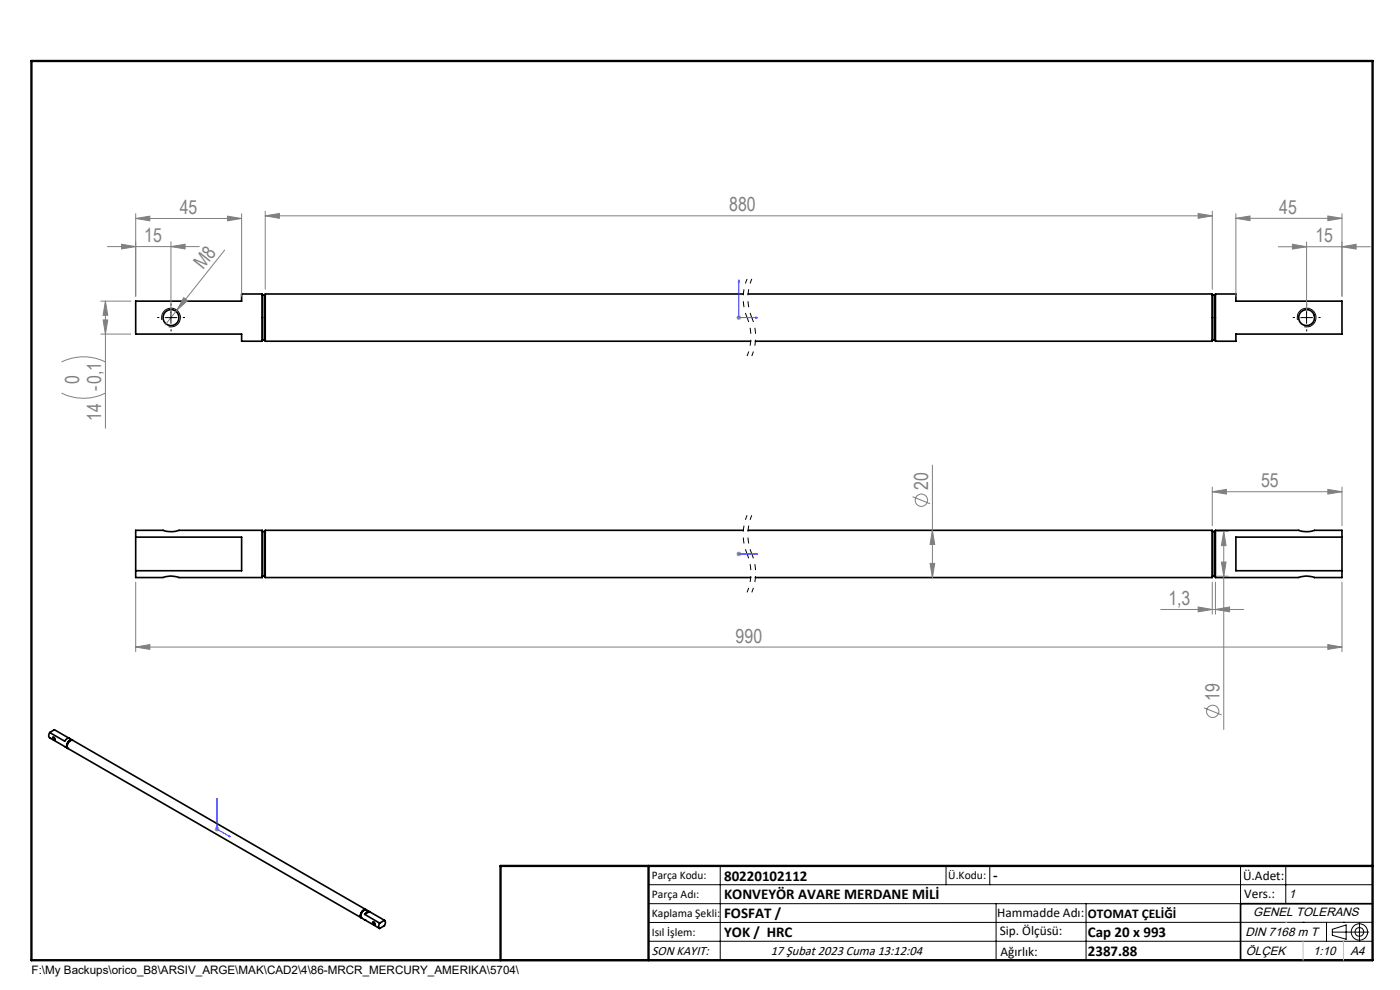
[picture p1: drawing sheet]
<svg xmlns="http://www.w3.org/2000/svg" width="297mm" height="210mm" viewBox="0 0 297 210" stroke-linecap="round" stroke-linejoin="round" font-family="sans-serif">
<g fill="none" stroke="#000" stroke-width=".35">
<path d="M28.8 63.9h22.5v-1.5h4.3v10h-4.3v-1.5h-22.5zM55.6 62.5l.1 .1M55.7 72.1l-.1 .1M55.7 62.6v9.5M55.7 72.1h.5M55.7 62.6h.5M56.2 72.1l.1 .1M56.2 62.6v9.5M56.3 62.5l-.1 .1M157.7 62.4h-101.4v10h102.9M158.7 62.4h98.5v10h-97M257.2 62.5v.1"/>
<path d="M257.2 72.1v.1M257.2 62.6v9.5M257.2 72.1h.6M257.2 62.6h.6M257.8 72.1v.1M257.8 62.6v9.5M257.8 62.5v.1M257.8 62.4h4.4v1.5h22.5v7h-22.5v1.5h-4.4zM28.8 113.9h22.5v7.2h-22.5M28.8 113.9v-1.4h5.8a5.1 5.1 0 0 0 3.4 0h17.6v10h-17.6a5.1 5.1 0 0 0-3.4 0M28.8 113.9v7.2M55.6 112.7h.1"/>
<path d="M55.7 112.7v9.5M55.7 112.7h.5M56.2 112.7v9.5M56.3 112.7h-.1M157.7 112.5h-101.4v10h102.9M158.7 112.5h98.5v10h-97M257.2 112.7h.1M257.2 112.7v9.5M257.2 112.7h.6M257.8 112.7v9.5M257.8 112.7h.1M284.7 113.9v-1.4h-5.8a4.8 4.8 0 0 1-3.4 0h-17.7v10h17.7"/>
<path d="M284.7 113.9h-22.5v7.2h22.5M284.7 113.9v7.2M28.8 121.1v1.4h5.8M55.7 122.2l-.1 .1M55.7 122.2h.5M56.2 122.2l.1 .1M257.2 122.2v.1M257.2 122.2h.6M257.8 122.2v.1M284.7 121.1v1.4h-5.8a5.1 5.1 0 0 0-3.4 0M10.5 155.4a.84 .84 0 0 0 0 1.1l3.9 2.2-.3-.4M10.5 155.4l3.2 1.8a.85 .85 0 0 1 1-.5"/>
<path d="M10.5 155.4l1-.6 3.2 1.8M11.3 156.4a.3 .3 0 0 1 .3 .2 .3 .3 0 0 1-.2 .3l-.3-.3zM14.1 158.2l.2 .5M14.2 158.2l.1 .4M14.7 156.6l.6 .4M15.2 157a1.23 1.23 0 0 0-1 1.2M15.3 157a1.2 1.2 0 0 0-1.2 1.2M15.4 157a1.1 1.1 0 0 0-1.3 1.3M76.5 194.2l.1 .4M77.4 195.1h.1M77.4 193.9l3.1 1.9M77.4 195.1l3.1 1.8"/>
<path d="M77.5 193a1.3 1.3 0 0 0-1 1.2M77.6 193h-.1a1.22 1.22 0 0 0-1 1.2M77.6 193l-62.1-36a1.15 1.15 0 0 0-1.1 1.8l62.3 35.9M77.7 193a1.12 1.12 0 0 0-1 .5 1.12 1.12 0 0 0 0 1.2M78.4 193.4l-.6-.4a1.13 1.13 0 0 0-1 1.8l.6 .3M78.4 193.4a.85 .85 0 0 0-1 .5M78.4 193.4l3.2 1.8M78.4 193.4l-1 .5M79.1 195.6a.34 .34 0 0 1 .4 .2 .34 .34 0 0 1-.1 .4l-.3-.2zM80.5 195.8a.84 .84 0 0 0 0 1.1M81.6 195.2a.84 .84 0 0 1 0 1.1l-1.1 .6M81.6 195.2l-1.1 .6"/>
<path d="M291.2 191.7h-28v12M106.2 203.7h185"/>
<circle cx="36.3" cy="67.4" r="1.7"/>
<circle cx="277.2" cy="67.4" r="1.7"/>
</g>
<g fill="none" stroke="#808080" stroke-width=".21">
<path d="M22.8 52.3h19.5M25.8 51.8l3 .5-3 .5zM28.8 46.3l3-.4v.9zM28.8 45.3v17.6M28.8 46.3h22.5M36.3 52.3l3-.5v1zM36.3 51.3v15M47.7 53l-10.2 12.8M48.3 45.9l3 .4-3 .5zM51.3 45.3v17.6M56.3 45.8l3-.5v1zM56.3 44.8v16.6"/>
<path d="M56.3 45.8h200.9M254.2 45.3l3 .5-3 .5zM257.2 44.8v16.6M262.2 46.3l3-.5v1zM262.2 45.3v17.6M262.2 46.3h22.5M271.2 52.3h19.5M274.2 51.8l3 .5-3 .5zM277.2 51.3v15M281.7 45.8l3 .5-3 .5zM284.7 52.3l3-.5v1zM284.7 45.3v17.6"/>
<path d="M13.1 76.8a10.4 10.4 0 0 1 9.3 0M21.4 63.9h6.4M21.4 70.9h6.4M21.9 67.9h1l-.5 3zM22.4 63.9v26.9M22.4 63.9l.5 3h-1zM37.5 65.8l-2.5 3.1M39 63.1l.8 .7-2.3 2zM156.2 67.4h1M156.4 67l.7 .7M156.7 66.9v1M157.1 67l-.7 .7"/>
<path d="M13.1 83.4a10.4 10.4 0 0 0 9.3 0M197.8 98.7v23.8M156.2 117.5h1M156.4 117.1l.7 .8M156.7 117v1M157.1 117.1l-.7 .8M193.6 105.4l3.7 1.4M197.3 119.5h1l-.5 3zM197.8 112.5l.5 3h-1zM257.2 104.3l3-.5v1zM257.2 103.3v8.2M257.2 104.3h27.5"/>
<path d="M258.2 112.7h2.4M259.1 119.2h1l-.5 3zM259.6 112.7v42.1M259.6 112.7l.5 3h-1zM281.7 103.8l3 .5-3 .5zM284.7 103.3v8.2M28.8 137.3l3-.6v1.1zM28.8 123.5v14.7M28.8 137.3h255.9M246.2 129.3h17.6M254.2 128.8l3 .5-3 .5zM257.2 123.5v6.8"/>
<path d="M257.8 129.3l3-.5v1zM257.8 123.5v6.8M258.2 122.2h2.4M281.7 136.7l3 .6-3 .5zM284.7 123.5v14.7M255.4 150.1l3.8 1.6M45.5 175.9h1M45.7 175.5l.7 .7M46 175.4v1M46.4 175.5l-.7 .7"/>
<circle cx="195.5" cy="106.1" r="1.31"/>
<circle cx="257.3" cy="150.9" r="1.31"/>
</g>
<path d="M158.5 59.2a10.6 10.6 0 0 0 0 8.1M159.5 59.2a10.6 10.6 0 0 0 0 8.1M158.5 67.3a10.6 10.6 0 0 1 0 8.2M159.5 67.3a10.6 10.6 0 0 1 0 8.2M158.5 109.3a10.6 10.6 0 0 0 0 8.2M158.5 117.5a10.6 10.6 0 0 1 0 8.2M159.5 109.3a10.6 10.6 0 0 0 0 8.2M159.5 117.5a10.6 10.6 0 0 1 0 8.2" fill="none" stroke="#000" stroke-width=".21" stroke-dasharray="6.3 1.3 1.3 1.3 1.3 1.3" stroke-dashoffset="5.3" stroke-linecap="butt"/>
<g fill="none" stroke="#000" stroke-width=".21">
<path d="M34.3 67.9a2.02 2.02 0 0 1 1.8-2.5 2.02 2.02 0 0 1 2.2 2.1 2.02 2.02 0 0 1-2.5 1.8M35 67.4h2.5M36.3 66.1v2.5M275.2 67.9a2.01 2.01 0 0 1 1.8-2.5 2.01 2.01 0 0 1 2.2 2.1 2.01 2.01 0 0 1-2.5 1.8M275.9 67.4h2.5M277.2 66.1v2.5M11.2 156.3a.39 .39 0 0 1 .4 .3 .39 .39 0 0 1-.1 .4l-.4-.3zM79 195.6a.37 .37 0 0 1 .5 .2 .37 .37 0 0 1-.2 .4l-.3-.3zM137.6 187.7h153.6M137.6 191.7h153.6M137.6 199.7h153.6M152.8 183.7v20"/>
<path d="M200.7 183.7v4M210 183.7v4M211.3 191.7v12M230.4 191.7v12M263.2 183.7v20M272.8 183.7v8M276.4 195.6h.1M281.4 195.6v4.1M282.6 197.7h7.8M282.6 197.1l3-.9v3l-3-.8zM285 195.6h.1M288.4 195.8v3.8"/>
<path d="M291.2 195.6l-153.6 .1"/>
<circle cx="288.4" cy="197.7" r="1.74"/>
<circle cx="288.4" cy="197.7" r=".93"/>
</g>
<path d="M156.7 59.4l.1 .4h-.2zM156.7 59.4v8h4M160.3 67.3l.4 .1-.4 .1zM156.6 117.5h.2zM156.7 117.5h.1M156.7 117.5h4M160.7 117.5h-.4h.4M46 169.4l.1 .3-.1-.1zM46 169.4v6.5l2.9 1.6M48.6 177.3l.3 .2-.3-.1z" fill="none" stroke="#00f" stroke-width=".21"/>
<path d="M33.8 67.3h-.5M36.3 64.8v-.4M36.3 69.8v.5M38.8 67.3h.4M274.7 67.3h-.4M277.2 64.8v-.4M277.2 69.8v.5M279.7 67.3h.5" fill="none" stroke="#000" stroke-width=".21" stroke-dasharray="15.2 1.3 1.3 1.3" stroke-linecap="butt"/>
<path d="M6.7 12.9h284.5v190.8h-284.5zM137.6 183.7v20M291.2 183.7h-185v20" fill="none" stroke="#000" stroke-width=".5"/>
<path d="M272.8 195.6h.1M276.4 199.7v4M285 199.7v4" fill="none" stroke="#c0c0c0" stroke-width=".21"/>
<g fill="#00f">
<path d="M48.6 177.3l.3 .2-.3-.1zM46 169.4l.1 .3-.1-.1zM160.3 67.3l.4 .1-.4 .1zM156.7 59.4l.1 .4h-.2z"/>
<path d="M160.3 117.5h.4zM156.6 117.5h.2z"/>
</g>
<g fill="#808080">
<path d="M39 63.1l.8 .7-2.3 2z"/>
<path d="M284.7 52.3l3-.5v1zM274.2 51.8l3 .5-3 .5zM48.3 45.9l3 .4-3 .5zM28.8 46.3l3-.4v.9zM254.2 45.3l3 .5-3 .5zM56.3 45.8l3-.5v1zM281.7 103.8l3 .5-3 .5zM257.2 104.3l3-.5v1z"/>
<path d="M25.8 51.8l3 .5-3 .5zM36.3 52.3l3-.5v1zM28.8 137.3l3-.6v1.1zM281.7 136.7l3 .6-3 .5zM254.2 128.8l3 .5-3 .5zM257.8 129.3l3-.5v1z"/>
<path d="M259.1 119.2h1l-.5 3zM259.6 112.7l.5 3h-1z"/>
<path d="M22.4 63.9l.5 3h-1zM21.9 67.9h1l-.5 3zM197.8 112.5l.5 3h-1zM197.3 119.5h1l-.5 3z"/>
<path d="M262.2 46.3l3-.5v1zM281.7 45.8l3 .5-3 .5z"/>
</g>
<g font-size="4.1" fill="#808080">
<text x="38.1" y="45.4">45</text>
<text x="154.7" y="44.9">880</text>
<text x="271.4" y="45.4">45</text>
<text x="30.6" y="51.4">15</text>
<text x="279.1" y="51.4">15</text>
<text x="43.1" y="57.4" transform="rotate(-51 43.1 57.4)">M8</text>
<text x="16.8" y="81.4" transform="rotate(-90 16.8 81.4)">0</text>
<text x="21.5" y="89.2" transform="rotate(-90 21.5 89.2)">14 -0,1</text>
<text x="196.9" y="104" transform="rotate(-90 196.9 104)">20</text>
<text x="267.5" y="103.4">55</text>
<text x="247.9" y="128.3">1,3</text>
<text x="156.1" y="136.3">990</text>
<text x="258.7" y="148.8" transform="rotate(-90 258.7 148.8)">19</text>
</g>
<g font-size="3.2">
<text x="153.6" y="186.8">80220102112</text>
<text x="153.6" y="190.8">KONVEYÖR AVARE MERDANE MİLİ</text>
<text x="210.7" y="186.6">-</text>
<text x="153.6" y="194.8">FOSFAT /</text>
<text x="153.6" y="198.8">YOK / HRC</text>
<text x="230.8" y="198.7">Cap 20 x 993</text>
<text x="230.8" y="202.8">2387.88</text>
</g>
<g font-size="2.8">
<text x="263.7" y="186.7">Ü.Adet:</text>
<text x="263.9" y="190.5">Vers.:</text>
<text x="211.5" y="194.5">Hammadde Adı:</text>
<text x="230.8" y="194.7">OTOMAT ÇELİĞİ</text>
<text x="138.3" y="202.6">SON KAYIT:</text>
<text x="163.5" y="202.6">17 Şubat 2023 Cuma 13:12:04</text>
<text x="212.1" y="198.4">Sip. Ölçüsü:</text>
<text x="212.2" y="202.7">Ağırlık:</text>
</g>
<g font-size="2.6">
<text x="273.4" y="190.4">1</text>
<text x="265.9" y="194.4">GENEL TOLERANS</text>
<text x="264.2" y="198.5">DIN 7168 m T</text>
<text x="264.3" y="202.6">ÖLÇEK</text>
<text x="278.5" y="202.6">1:10</text>
<text x="286.5" y="202.6">A4</text>
</g>
<g font-size="2.5">
<text x="138.3" y="186.4">Parça Kodu:</text>
<text x="138.3" y="190.5">Parça Adı:</text>
<text x="201.2" y="186.5">Ü.Kodu:</text>
<text x="138.3" y="194.5">Kaplama Şekli:</text>
<text x="138.3" y="198.6">Isıl İşlem:</text>
<text x="6.7" y="206.7">F:\My Backups\orico_B8\ARSIV_ARGE\MAK\CAD2\4\86-MRCR_MERCURY_AMERIKA\5704\</text>
</g>
</svg>
